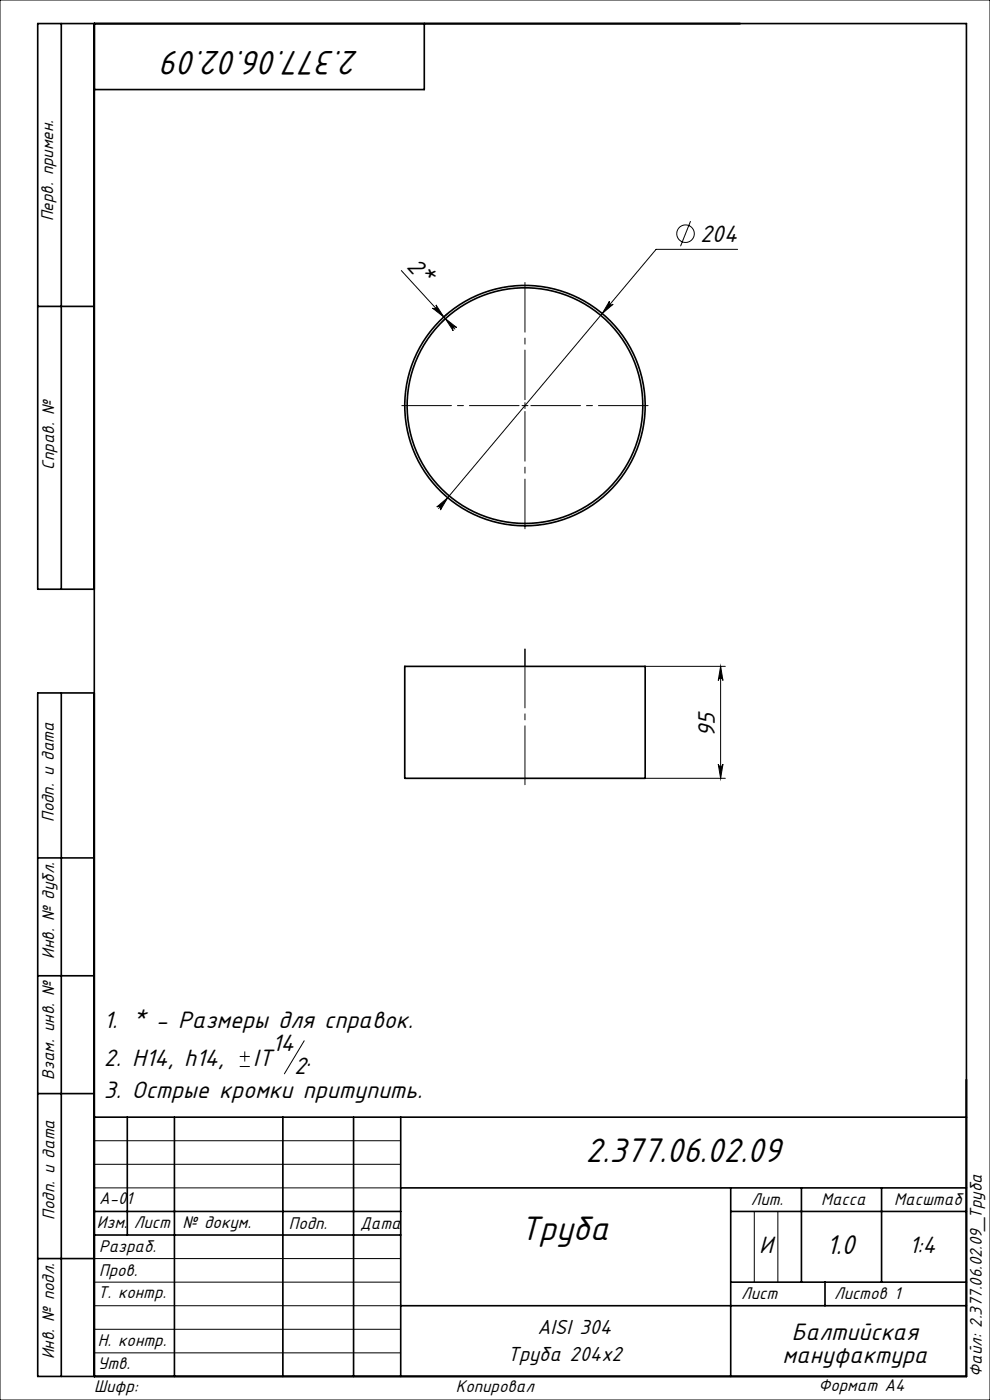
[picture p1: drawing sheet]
<svg xmlns="http://www.w3.org/2000/svg" width="210mm" height="297mm" viewBox="0 0 210 297" stroke-linecap="round" stroke-linejoin="round" font-family="sans-serif">
<g fill="none" stroke="#000" stroke-width=".21">
<path d="M0 0h210v297h-210zM85.1 57.4l11.4 12.4M146.5 46.9l-2.1 5.3M156.5 52.9h-17.3l-46.2 55M91.7 65.4a.5 .5 0 0 0 .7 0 .5 .5 0 0 0 .1-.7l1.6 2.5zM94.5 67.6l2.4 1.9a.5 .5 0 0 0-.7 0 .5 .5 0 0 0-.1 .7zM94.5 67.6l-.8 .7M94.9 66.6l-.8 .6M129.3 63.9a.5 .5 0 0 0 .1 .7 .5 .5 0 0 0 .7-.1l-2.4 2zM110.7 86h1.3M111.4 85.4v1.3M92.7 107.6l2.3-2-1.6 2.6a.5 .5 0 0 0-.1-.7 .5 .5 0 0 0-.6 .1z"/>
<path d="M136.9 141.4h17M152.9 141.4v23.7M152.9 141.4l.5 3a.5 .5 0 0 0-.5-.5 .5 .5 0 0 0-.5 .5zM136.9 165.1h17M152.4 162.1a.5 .5 0 0 0 .5 .5 .5 .5 0 0 0 .5-.5l-.5 3zM50.9 226.3h2.1M50.9 224.1h2.1M51.9 223.1v2.1M64.5 220.8l-4.2 7M20 242h65M20 247h65M20 252h65"/>
<path d="M160 257v15M165 257v15M20 277h65M20 272h65M20 267h65M20 287h65M20 282h65"/>
<circle cx="145.4" cy="49.6" r="1.86"/>
</g>
<path d="M110.1 86h-24.9M111.4 84.8v-24.9M111.4 87.3v24.9M112.6 86h24.9" fill="none" stroke="#000" stroke-width=".21" stroke-dasharray="15.2 1.3 1.3 1.3" stroke-dashoffset="4.7"/>
<path d="M111.4 141.4v-3.7" fill="none" stroke="#000" stroke-width=".21" stroke-dasharray="15.2 1.3 1.3 1.3"/>
<path d="M111.4 137.7v28.8" fill="none" stroke="#000" stroke-width=".21" stroke-dasharray="15.2 1.3 1.3 1.3" stroke-dashoffset="2.8"/>
<g fill="none" stroke="#000" stroke-width=".35">
<path d="M13 5v120M20 5v287M90 5v14h-70M8 65h12M20 125h-12v-120h197v287h-197v-145h12M13 147v145M85.9 141.4h51v23.7h-51zM8 182h12M8 207h12M8 232h12M20 237h185M27 237v25"/>
<path d="M37 237v55M60 237v55M75 237v55M85 237v55M20 257h65M85 252h120M155 252v40M155 257h50M170 252v20M187 252v20M8 267h12M20 262h65"/>
<path d="M85 277h120M155 272h50M175 272v5"/>
<circle cx="111.4" cy="86" r="25"/>
<circle cx="111.4" cy="86" r="25.5"/>
</g>
<g fill="#000">
<path d="M94.5 67.6l2.4 1.9a.5 .5 0 0 0-.7 0 .5 .5 0 0 0-.1 .7zM91.7 65.4a.5 .5 0 0 0 .7 0 .5 .5 0 0 0 .1-.7l1.6 2.5z"/>
<path d="M92.7 107.6a.5 .5 0 0 1 .6-.1 .5 .5 0 0 1 .1 .7l1.6-2.6zM129.3 63.9l-1.6 2.6 2.4-2a.5 .5 0 0 1-.7 .1 .5 .5 0 0 1-.1-.7z"/>
<path d="M152.4 162.1a.5 .5 0 0 0 .5 .5 .5 .5 0 0 0 .5-.5l-.5 3zM152.9 141.4l.5 3a.5 .5 0 0 0-.5-.5 .5 .5 0 0 0-.5 .5z"/>
</g>
<g font-size="8">
<text x="76.2" y="10.7" transform="rotate(-180 76.2 10.7)">2.377.06.02.09</text>
<text x="124.2" y="246.6">2.377.06.02.09</text>
<text x="110.3" y="263.1">Труба</text>
</g>
<text font-size="6.4" x="175.3" y="266">1.0</text>
<g font-size="5.6">
<text x="148.5" y="51.3">204</text>
<text x="86.1" y="56.6" transform="rotate(48 86.1 56.6)">2*</text>
<text x="151.6" y="156.4" transform="rotate(-90 151.6 156.4)">95</text>
<text x="22" y="218.1">1. * - Размеры для справок.</text>
<text x="22" y="226.2">2. Н14, h14,</text>
<text x="53.7" y="226.2">IT</text>
<text x="57.7" y="223">14</text>
<text x="62.4" y="227.9">2</text>
<text x="65" y="226.2">.</text>
<text x="22" y="232.8">3. Острые кромки притупить.</text>
<text x="161.1" y="265.7">И</text>
<text x="192.9" y="265.8">1:4</text>
<text x="168" y="284.2">Балтийская</text>
<text x="166" y="289.1">мануфактура</text>
</g>
<g font-size="4.8">
<text x="114.1" y="283">AISI 304</text>
<text x="107.6" y="288.6">Труба 204х2</text>
</g>
<g font-size="4">
<text x="11.3" y="46.9" transform="rotate(-90 11.3 46.9)">Перв. примен.</text>
<text x="11.5" y="99.6" transform="rotate(-90 11.5 99.6)">Справ. №</text>
<text x="11.4" y="174.4" transform="rotate(-90 11.4 174.4)">Подп. и дата</text>
<text x="11.5" y="203.4" transform="rotate(-90 11.5 203.4)">Инв. № дубл.</text>
<text x="11.5" y="229" transform="rotate(-90 11.5 229)">Взам. инв. №</text>
<text x="21" y="255.5">А-01</text>
<text x="159.2" y="255.6">Лит.</text>
<text x="174.2" y="255.6">Масса</text>
<text x="189.7" y="255.6">Масштаб</text>
<text x="11.5" y="258.8" transform="rotate(-90 11.5 258.8)">Подп. и дата</text>
<text x="20.6" y="260.5">Изм.</text>
<text x="28.4" y="260.5">Лист</text>
<text x="38.7" y="260.5">№ докум.</text>
<text x="61.3" y="260.6">Подп.</text>
<text x="76.4" y="260.6">Дата</text>
<text x="21" y="265.6">Разраб.</text>
<text x="20.7" y="275.4">Т. контр.</text>
<text x="21" y="270.8">Пров.</text>
<text x="157.2" y="275.6">Лист</text>
<text x="176.9" y="275.6">Листов 1</text>
<text x="20.7" y="285.6">Н. контр.</text>
<text x="11.5" y="288.4" transform="rotate(-90 11.5 288.4)">Инв. № подл.</text>
<text x="20.7" y="290.4">Утв.</text>
<text x="208.3" y="292.1" transform="rotate(-90 208.3 292.1)">Файл: 2.377.06.02.09_Труба</text>
<text x="20" y="295.3">Шифр:</text>
<text x="96.7" y="295.3">Копировал</text>
<text x="173.6" y="295.1">Формат A4</text>
</g>
</svg>
